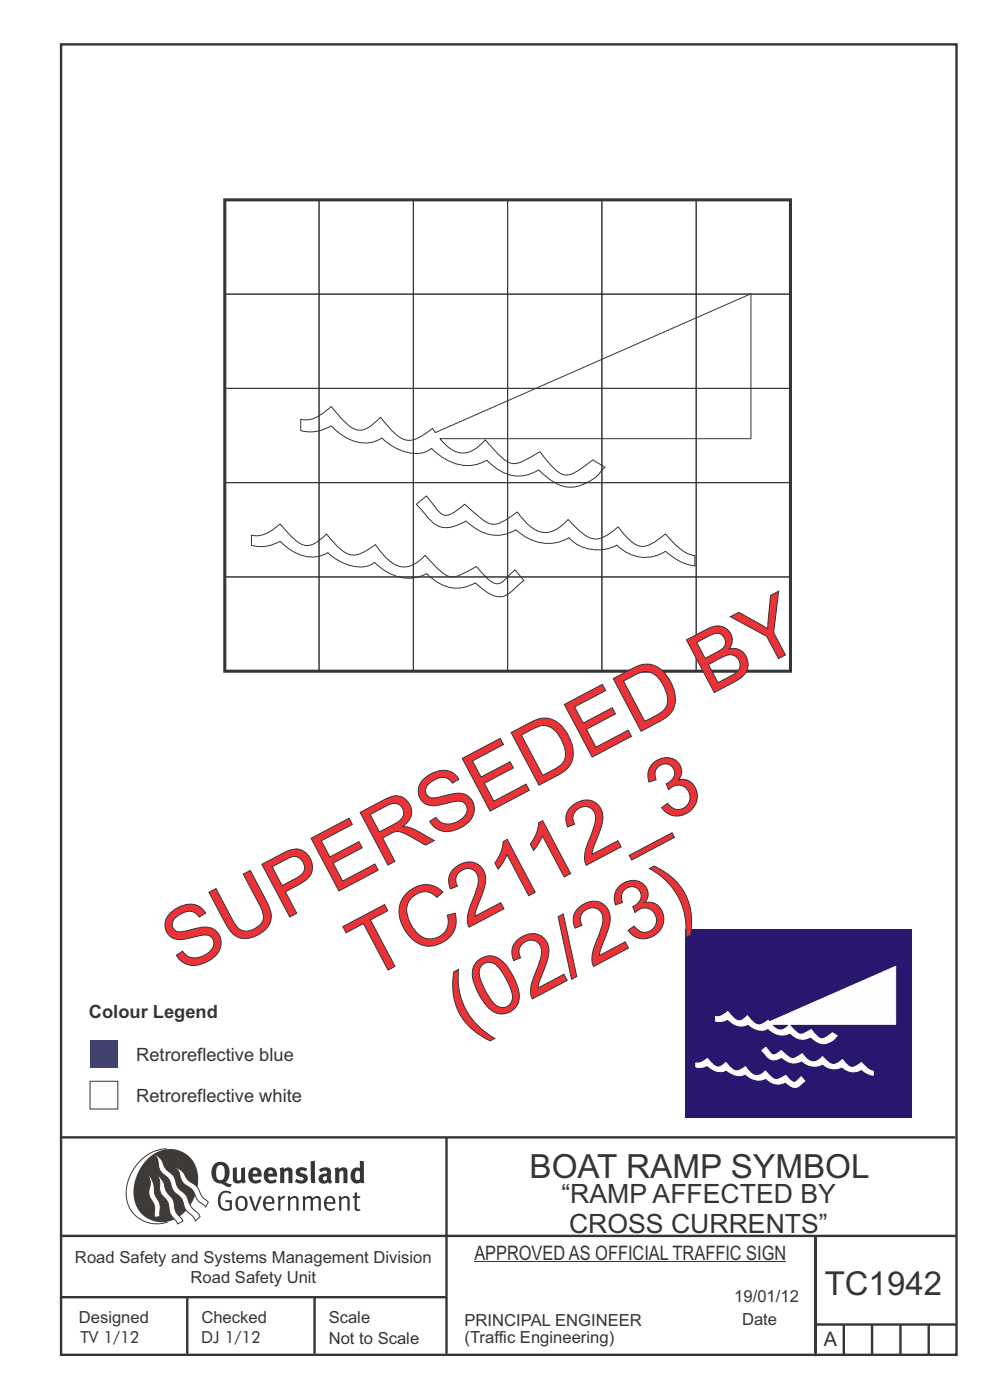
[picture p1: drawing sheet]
<svg xmlns="http://www.w3.org/2000/svg" width="210mm" height="297mm" viewBox="0 0 210 297" stroke-linecap="round" stroke-linejoin="round" font-family="sans-serif">
<g fill="none" stroke="#373435" stroke-width=".51">
<path d="M13 9.4h189.9v278h-189.9zM12.7 241.3h190M94.7 241.4v45.8M12.7 275.2h82M12.7 262.2h190.1M39.7 275.2v12M66.7 275.2v12M173 262.1v25.6M173 281h30M179 281v6.4M185 281v6.4M191 281v6.4"/>
<path d="M197 281v6.4"/>
</g>
<path d="M100.6 267.7h66.2" fill="none" stroke="#373435" stroke-width=".21"/>
<path d="M35.4 243.7a9.5 9.5 0 0 0-8.6 10.4 6.5 6.5 0 0 0 8.8 5.1" fill="none" stroke="#3d3a38" stroke-width=".21"/>
<path d="M31.3 245.9a6.1 6.1 0 0 1 7.3-1.6 6.1 6.1 0 0 1 3.4 6.6 8.8 8.8 0 0 1-7.2 8.4 6.1 6.1 0 0 1-6.4-7.5 10.5 10.5 0 0 1 2.9-5.9z" fill-rule="evenodd" fill="#3d3a38"/>
<g fill="#fefefe" stroke="#3d3a38" stroke-width=".21">
<path d="M31.6 249.4l.3 .3 .6 1.2 .4 2.5 1 2 .1 2.7-1.2 .2-.1-2.5-.9-1.8-.2-.7 .3-2.4z" fill-rule="evenodd"/>
<path d="M37.1 247.7l.6 .1 .9 .6 1.3 1.9 1.9 1.5 1.1 2.1 1.3 1.2-.6 1-1.6-1.5-1.2-2.2-2-1.5-.5-.9-.4-1.5z" fill-rule="evenodd"/>
<path d="M32.8 244.9l.4 .1 .9 .8 1 2.1 1.7 1.5 .9 2.5 1.7 1.6 1.2 2.5 1.6 1.6 .2 .5-1 .9-.4-.9-1.6-1.5-1-2.4-1.7-1.7-.9-2.4-1.8-1.7-.3-.9-.3-1.6z" fill-rule="evenodd"/>
<path d="M33.4 249.4l.5 .3 .7 1 .7 2 1.5 1.9 .5 2.5 1.4 1.8 .1 .1-1.1 .7-1.6-2.2-.6-2.5-1.4-1.9-.3-1v-1.6z" fill-rule="evenodd"/>
</g>
<g fill="#373435">
<path d="M46.8 253.1l.5-.4 .6-.1 .7 .1 .5 .3-.2 .3-.9-.3-.8 .2-.3 .7-.1 1.1 .1 .6 .3 .5 .5 .3 .6 .1 .4-.2v-1.3h-.8l-.1-.4h1.4v2l-.7 .2-.8 .1-.6-.2-.5-.5-.3-.8-.1-.9 .2-.8z" fill-rule="evenodd"/>
<path d="M50.7 254.3l.7-.2 .5 .5 .1 1.2-.2 .4-.3 .3h-.5l-.4-.4-.2-1.1zM50.4 254l-.5 1.1 .2 1.2 .8 .6 1-.2 .4-.4 .2-.5v-.8l-.2-.7-.3-.4-.5-.2h-.6z" fill-rule="evenodd"/>
<path d="M52.8 253.8l.5-.1 .9 2.6 .8-2.5h.5l-1.1 3h-.5z" fill-rule="evenodd"/>
<path d="M56.6 254.2l.4-.1 .4 .1 .2 .3 .1 .5h-1.4zM56.2 254l-.4 1v.7l.3 .6 .3 .4 .6 .2 1-.3 .2-.1-.2-.3-.6 .3-.7-.2-.3-.2-.1-.6v-.1h1.9l-.2-1.2-.8-.5-.5 .1z" fill-rule="evenodd"/>
<path d="M58.9 253.8l.5-.1 .1 .5 .4-.4 .6-.1-.2 .5-.4 .1-.4 .3v2.2h-.5z" fill-rule="evenodd"/>
<path d="M61 253.8h.5a.24 .24 0 0 0 .1 .3 .24 .24 0 0 0 .3-.2l.8-.2 .6 .5v2.6h-.4l-.1-2.3-.1-.3-.3-.1-.8 .5v2.2h-.5z" fill-rule="evenodd"/>
<path d="M64.2 253.8h.4a.23 .23 0 0 0 .2 .3 .23 .23 0 0 0 .3-.2l.5-.2 .5 .2a.23 .23 0 0 0 .3 .2 .23 .23 0 0 0 .2-.1l.8-.3 .6 .4 .1 2.7h-.5v-2.3l-.1-.3-.3-.1-.8 .5v2.2h-.5v-2.3l-.1-.3h-.3l-.8 .4v2.2h-.4z" fill-rule="evenodd"/>
<path d="M69.5 254.2l.5-.1 .4 .1 .2 .8h-1.3zM69.2 254l-.5 1 .1 .7 .2 .6 .4 .4 .4 .2 1.1-.3 .2-.1-.2-.3-.6 .3-.7-.2-.3-.3v-.6h1.9l-.2-1.2-.4-.3-.5-.2-.5 .1z" fill-rule="evenodd"/>
<path d="M71.8 253.8h.5a.24 .24 0 0 0 .1 .3 .24 .24 0 0 0 .4-.2l.7-.2 .6 .5 .1 2.6h-.5v-2.3l-.1-.3-.4-.1-.8 .5v2.2h-.5z" fill-rule="evenodd"/>
<path d="M75.3 253l.5-.1-.1 .9h.8l-.2 .3h-.6v2.2l.2 .2h.5v.3l-.2 .1-.6-.1-.4-.3v-2.4h-.4v-.3h.4z" fill-rule="evenodd"/>
<path d="M46.2 247.4l.4-.2h.4l.6 .6v1.8l-.2 .5-.4 .2h-.7l-.3-.5-.1-1.6zM45.5 246.9l-.4 .7-.2 .8v1l.3 .9 .7 .6 1 .2 1.6 .7 .4-.1 .3-.5h-.6l-.8-.4 .7-.9 .2-1.5a1.91 1.91 0 0 0-1.1-1.8 1.91 1.91 0 0 0-2.1 .3z" fill-rule="evenodd"/>
<path d="M49.4 247.8l.8-.2 .1 2.5 .1 .2 .3 .1 .4-.3v-2.3l.9-.2v2.6l.2 .5-.7 .3a.39 .39 0 0 0-.7 0h-.8l-.5-.4z" fill-rule="evenodd"/>
<path d="M53.8 248.4l.3-.1h.3l.2 .7h-1zM53.1 248l-.3 .5-.1 .8v.7l.4 .6 .5 .4 .6 .1 .7-.1 .6-.4-.4-.5-.4 .3h-.5l-.4-.1-.2-.4v-.3h1.9l-.1-1-.3-.6-1-.4-.5 .1z" fill-rule="evenodd"/>
<path d="M57.1 248.4l.2-.1h.4l.2 .7h-1zM56.4 248l-.4 .6-.1 .8 .1 .7 .4 .5 .5 .4 .6 .1 .6-.1 .6-.4-.3-.5-.6 .3h-.5l-.4-.6v-.2h1.9l-.1-1-.3-.6-.5-.3-.5-.1-.5 .1z" fill-rule="evenodd"/>
<path d="M59.3 247.8l.8-.2 .1 .4 1-.4 .7 .3 .1 .5v2.6h-.8v-2.3l-.3-.3-.6 .3v2.3h-.9z" fill-rule="evenodd"/>
<path d="M63 248l.9-.4 1.3 .3-.3 .6-.9-.2-.3 .2 .1 .3 1 .3 .4 .4v.8l-.4 .6-1.1 .2-1.1-.4 .3-.6 1 .4 .3-.1 .2-.3-.2-.3-.9-.3-.4-.3-.2-.6z" fill-rule="evenodd"/>
<path d="M68.6 249.7l.7-.2v.8l-.3 .2-.3-.1-.2-.3zM67.6 248.1l.4 .6 .8-.4 .5 .2a.35 .35 0 0 1 0 .5 .35 .35 0 0 1-.5 0l-1 .4-.2 .9 .2 .4 .3 .3h1.1a.49 .49 0 0 1 .8 .2l.5-.6-.3-.4v-1.7l-.2-.5-.4-.3-.6-.1z" fill-rule="evenodd"/>
<path d="M71 247.8l.8-.2 .1 .4 .9-.4 .7 .3 .2 .5v2.6h-.8l-.1-2.3-.2-.3-.6 .3v2.3h-.9z" fill-rule="evenodd"/>
<path d="M75.6 248.5l.3-.1 .4 .2v1.5l-.3 .2h-.4l-.2-.4-.1-.9zM76.3 246.2v1.3a.19 .19 0 0 1 0 .3 .19 .19 0 0 1-.3-.1l-.8 .1-.6 .5-.2 .9 .1 1 .3 .5 .6 .3h.6l.5-.2v.2h.8l-.1-4.6z" fill-rule="evenodd"/>
<path d="M65.9 246.4l.9-.2 .1 4.8h-.8l-.1-.3z" fill-rule="evenodd"/>
</g>
<path d="M19.1 229.4h5.9v5.9h-5.9z" fill-rule="evenodd" fill="#fefefe" stroke="#373435" stroke-width=".21"/>
<path d="M19.1 220.7h5.9v5.9h-5.9z" fill-rule="evenodd" fill="#3e4095"/>
<g fill="none" stroke="#373435" stroke-width=".21">
<path d="M47.7 42.4h20v20h-20zM67.7 42.4h20v20h-20zM87.7 42.4h20v20h-20zM107.7 42.4h20v20h-20zM127.7 42.4h20v20h-20zM147.7 42.4h20v20h-20zM47.7 62.4h20v20h-20zM67.7 62.4h20v20h-20zM87.7 62.4h20v20h-20zM107.7 62.4h20v20h-20zM127.7 62.4h20v20h-20zM147.7 62.4h20v20h-20z"/>
<path d="M47.7 82.4h20v20h-20zM63.8 88.9a6.1 6.1 0 0 0 5.5-1.9l1-.8a20.1 20.1 0 0 0 4.6 4.7 3.2 3.2 0 0 0 3.9-.7l1.9-1.7a16.4 16.4 0 0 0 4.8 4.6 4 4 0 0 0 4.1-.7l2.1-1.5 .6 .9 67-29.5v30.8h-66a6.3 6.3 0 0 0 5.2 3 6.8 6.8 0 0 0 4.4-2.8l1.3 1.4a12.8 12.8 0 0 0 4.1 3.5 3.8 3.8 0 0 0 2.9-.5l3.3-1.9a19.1 19.1 0 0 0 4.5 4.7 2.92 2.92 0 0 0 2.9-.2l3.8-2.7 2.7 1.5-.4 .3a8.8 8.8 0 0 1-7.3 3.9 10.5 10.5 0 0 1-6.4-3.6 7.8 7.8 0 0 1-10-1.1l-1-1a8.7 8.7 0 0 1-9.9-.9l-1.9-1.6a5.8 5.8 0 0 1-5.7 .7 11.7 11.7 0 0 1-4.8-2.9 7.1 7.1 0 0 1-7.9-.2l-1.9-1.5-.9-.9a8.3 8.3 0 0 1-6.5 1.1zM67.7 82.4h20v20h-20zM87.7 82.4h20v20h-20zM107.7 82.4h20v20h-20zM127.7 82.4h20v20h-20zM147.7 82.4h20v20h-20zM47.7 102.4h20v20h-20zM53.3 113.5a5.8 5.8 0 0 0 5.2-1.6l.9-.7 1.1 1.2a10.3 10.3 0 0 0 4 3.3 3.5 3.5 0 0 0 3-.9l1.8-1.5a15.3 15.3 0 0 0 4.4 4.2 3.9 3.9 0 0 0 3.9-.6l2-1.4a9.8 9.8 0 0 0 5.3 4.7 5.7 5.7 0 0 0 5.3-2.4l1.2 1.4a10 10 0 0 0 4.1 3.2 5.1 5.1 0 0 0 3.2-.9l2.4-1.3a10.1 10.1 0 0 0 4.1 3.6 2.48 2.48 0 0 0 2.1-1l1.9-1.9 1.9 2.3-1.8 1.6a4.1 4.1 0 0 1-4.9 1.4l-2.2-1.4-1.4-1.2a7.6 7.6 0 0 1-9.3-1l-1-.9a8.8 8.8 0 0 1-10.1-1.5l-1-.9a6.1 6.1 0 0 1-6.3 .2 11.2 11.2 0 0 1-3.6-2.3 7.2 7.2 0 0 1-8.3-.8l-1.8-1.6a8.1 8.1 0 0 1-6.1 .9zM67.7 102.4h20v20h-20zM87.7 102.4h20v20h-20zM88.3 107l2.2-1.8 1.4 1.8a5 5 0 0 0 2.5 2.3 4.8 4.8 0 0 0 3.1-1.4l1.1-.9 2.4 2.1a6.3 6.3 0 0 0 3.9 2.1 8.1 8.1 0 0 0 3.6-1.7l1.2-.9a9.1 9.1 0 0 0 5.4 4.3 6.3 6.3 0 0 0 5.4-2.7l1.1 1.1a9.9 9.9 0 0 0 4.2 3 5.1 5.1 0 0 0 4.2-1.6l1.1-.9a12.6 12.6 0 0 0 4.1 3.9 3.9 3.9 0 0 0 3.9-.9l2.1-1.5a14.4 14.4 0 0 0 5.3 4.4l.9 .2v2.2a11.2 11.2 0 0 1-6.2-3.2 8 8 0 0 1-10.4-1.3 8.5 8.5 0 0 1-10.1-1.5 9.3 9.3 0 0 1-11.3-1.7 7.9 7.9 0 0 1-9.6-1.1l-1-.8a6.9 6.9 0 0 1-5.7 1.2 13 13 0 0 1-4-3.9z"/>
<path d="M107.7 102.4h20v20h-20zM127.7 102.4h20v20h-20zM147.7 102.4h20v20h-20zM47.7 122.4h20v20h-20zM67.7 122.4h20v20h-20zM87.7 122.4h20v20h-20zM107.7 122.4h20v20h-20zM127.7 122.4h20v20h-20zM147.7 122.4h20v20h-20z"/>
</g>
<path d="M47.7 42.4h120v100h-120z" fill="none" stroke="#373435" stroke-width=".65" stroke-linecap="butt"/>
<path d="M145.3 197h48v40h-48z" fill-rule="evenodd" fill="#29166f"/>
<g fill="#fefefe" stroke="#fefefe" stroke-width=".21">
<path d="M151.8 215.6a3.1 3.1 0 0 0 2.6-1 5.3 5.3 0 0 0 2.1 2 2.29 2.29 0 0 0 2.1-1.1 3.5 3.5 0 0 0 2.6 1.9l1.8-1 .2 .4 26.8-11.8v12.3h-26.4a2.17 2.17 0 0 0 3.8 .1 5.4 5.4 0 0 0 2.3 2 4.3 4.3 0 0 0 2.4-1 4.8 4.8 0 0 0 2 2 3.4 3.4 0 0 0 2.5-1.3l1 .6a3.7 3.7 0 0 1-3.6 1.6l-1.3-.7-.7-.6a3.3 3.3 0 0 1-4.4-.9 3.8 3.8 0 0 1-4.7-1 3.3 3.3 0 0 1-4.2-.9 3.3 3.3 0 0 1-4.3-1l-1.2 .5-1.4-.1z" fill-rule="evenodd"/>
<path d="M161.6 222.9l.9-.7a4.1 4.1 0 0 0 1.5 1.6l.4-.1 1.3-.8 .8 .6a2.03 2.03 0 0 0 2.4 .9l1.3-.9a3.1 3.1 0 0 0 2.6 1.7l.6-.1 1.1-.9a3.7 3.7 0 0 0 2.5 1.6l.5-.2 1.2-.8a2.81 2.81 0 0 0 2.4 1.6l1.6-1 .6 .7a3.3 3.3 0 0 0 1.9 1.1v.9l-1.4-.5-1.1-.7a3.2 3.2 0 0 1-4.1-.6 3.4 3.4 0 0 1-4-.6 3.7 3.7 0 0 1-4.6-.7 3.3 3.3 0 0 1-4.2-.7 2.17 2.17 0 0 1-3.4-.5z" fill-rule="evenodd"/>
<path d="M147.6 225.5a2.95 2.95 0 0 0 2.4-1 3.7 3.7 0 0 0 2.5 1.9l.4-.2 1.1-.8a3.4 3.4 0 0 0 2.5 1.8l1.6-.9a3.3 3.3 0 0 0 2.7 1.9l.5-.2 1-.8a3.7 3.7 0 0 0 2.6 1.8l1.8-.9a2.54 2.54 0 0 0 1.9 1.5l1.4-1.2 .7 .9-.4 .4a1.85 1.85 0 0 1-2.9 .5l-.8-.7a3.2 3.2 0 0 1-4.1-.8 3.6 3.6 0 0 1-4.5-.9 3.2 3.2 0 0 1-3.9-.8 3.2 3.2 0 0 1-4.1-1l-.4 .2a3.1 3.1 0 0 1-2 .2z" fill-rule="evenodd"/>
</g>
<g font-size="17.6" fill="#ed3237">
<text x="38.6" y="206.6" transform="rotate(-28 38.6 206.6)">SUPERSEDED BY</text>
<text x="78.3" y="207.9" transform="rotate(-28 78.3 207.9)">TC2112_3</text>
<text x="98.6" y="219.5" transform="rotate(-28 98.6 219.5)">(02/23)</text>
</g>
<text font-size="7.1" fill="#373435" x="112.3" y="249.8">BOAT RAMP SYMBOL</text>
<text font-size="7" fill="#373435" x="174.9" y="274.7">TC1942</text>
<g font-size="5.6" fill="#373435">
<text x="119.1" y="255.3">“RAMP AFFECTED BY</text>
<text x="120.7" y="261.6">CROSS CURRENTS”</text>
</g>
<g font-size="4.2" fill="#373435">
<text x="100.6" y="267.2">APPROVED AS OFFICIAL TRAFFIC SIGN</text>
<text x="174.7" y="285.6">A</text>
</g>
<g font-size="3.9" fill="#373435">
<text x="18.9" y="215.9">Colour Legend</text>
<text x="28.9" y="225">Retroreflective blue</text>
<text x="28.9" y="233.7">Retroreflective white</text>
</g>
<g font-size="3.5" fill="#373435">
<text x="15.9" y="267.9">Road Safety and Systems Management Division</text>
<text x="40.4" y="272.2">Road Safety Unit</text>
<text x="16.7" y="280.6">Designed</text>
<text x="42.7" y="280.6">Checked</text>
<text x="69.7" y="280.6">Scale</text>
<text x="98.5" y="281.3">PRINCIPAL ENGINEER</text>
<text x="155.8" y="276.2">19/01/12</text>
<text x="157.4" y="281.2">Date</text>
<text x="17.1" y="284.9">TV 1/12</text>
<text x="42.7" y="284.8">DJ 1/12</text>
<text x="69.7" y="285.2">Not to Scale</text>
<text x="98.5" y="284.8">(Traffic Engineering)</text>
</g>
</svg>
